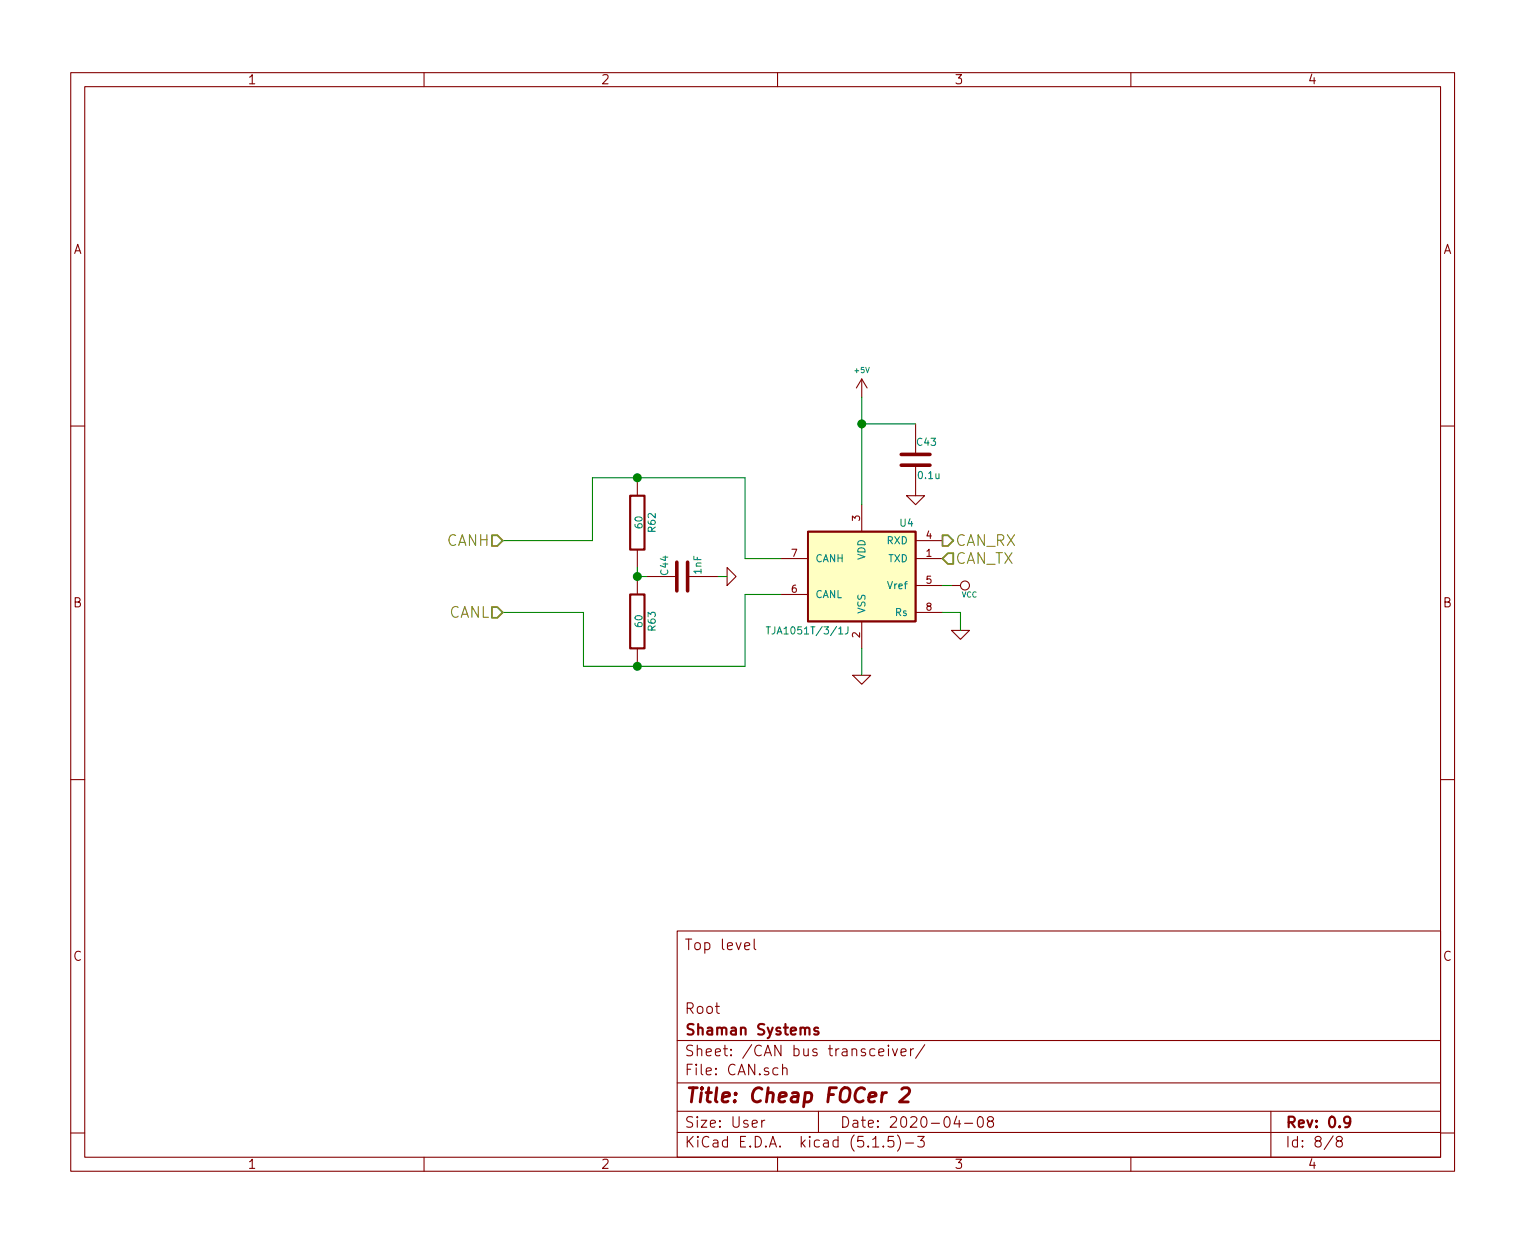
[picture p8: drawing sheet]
EESchema Schematic File Version 4
EELAYER 30 0
EELAYER END
$Descr User 8496 6906
encoding utf-8
Sheet 8 8
Title "Cheap FOCer 2"
Date "2020-04-08"
Rev "0.9"
Comp "Shaman Systems"
Comment1 "Root"
Comment2 ""
Comment3 ""
Comment4 "Top level"
$EndDescr
$Comp
L BLDC_4-rescue:MCP2551-I_SN-RESCUE-BLDC_4 U4
U 1 1
P 4800 3200
F 0 "U4" H 4550 3500 40  0000 C CNN
F 1 "TJA1051T/3/1J" H 5100 2900 40  0000 C CNN
F 2 "Package_SO:SOIC-8_3.9x4.9mm_P1.27mm" H 4800 3200 35  0001 C CIN
F 3 "" H 4800 3200 60  0000 C CNN
	1    4800 3200
	-1   0    0    -1  
$EndComp
$Comp
L BLDC_4-rescue:GND-RESCUE-BLDC_4 #PWR069
U 1 1
P 4800 3750
F 0 "#PWR069" H 4800 3750 30  0001 C CNN
F 1 "GND" H 4800 3680 30  0001 C CNN
F 2 "" H 4800 3750 60  0000 C CNN
F 3 "" H 4800 3750 60  0000 C CNN
	1    4800 3750
	1    0    0    -1  
$EndComp
Text HLabel 5250 3000 2    60   Output ~ 0
CAN_RX
Text HLabel 5250 3100 2    60   Input ~ 0
CAN_TX
$Comp
L BLDC_4-rescue:R-RESCUE-BLDC_4 R62
U 1 1
P 3550 2900
F 0 "R62" V 3630 2900 40  0000 C CNN
F 1 "60" V 3557 2901 40  0000 C CNN
F 2 "Resistor_SMD:R_0603_1608Metric" V 3480 2900 30  0001 C CNN
F 3 "" H 3550 2900 30  0000 C CNN
	1    3550 2900
	1    0    0    -1  
$EndComp
Text HLabel 2800 3000 0    60   Input ~ 0
CANH
Text HLabel 2800 3400 0    60   Input ~ 0
CANL
Wire Wire Line
	4150 3300 4350 3300
Wire Wire Line
	4350 3100 4150 3100
Wire Wire Line
	5350 3500 5350 3400
Wire Wire Line
	5350 3400 5250 3400
$Comp
L BLDC_4-rescue:GND-RESCUE-BLDC_4 #PWR068
U 1 1
P 5350 3500
F 0 "#PWR068" H 5350 3500 30  0001 C CNN
F 1 "GND" H 5350 3430 30  0001 C CNN
F 2 "" H 5350 3500 60  0000 C CNN
F 3 "" H 5350 3500 60  0000 C CNN
	1    5350 3500
	1    0    0    -1  
$EndComp
Wire Wire Line
	5100 2350 4800 2350
Connection ~ 4800 2350
Wire Wire Line
	4800 2350 4800 2800
$Comp
L BLDC_4-rescue:GND-RESCUE-BLDC_4 #PWR065
U 1 1
P 5100 2750
F 0 "#PWR065" H 5100 2750 30  0001 C CNN
F 1 "GND" H 5100 2680 30  0001 C CNN
F 2 "" H 5100 2750 60  0000 C CNN
F 3 "" H 5100 2750 60  0000 C CNN
	1    5100 2750
	1    0    0    -1  
$EndComp
$Comp
L BLDC_4-rescue:C-RESCUE-BLDC_4 C43
U 1 1
P 5100 2550
F 0 "C43" H 5100 2650 40  0000 L CNN
F 1 "0.1u" H 5106 2465 40  0000 L CNN
F 2 "Capacitor_SMD:C_0603_1608Metric" H 5138 2400 30  0001 C CNN
F 3 "" H 5100 2550 60  0000 C CNN
	1    5100 2550
	1    0    0    -1  
$EndComp
$Comp
L BLDC_4-rescue:+5V #PWR?
U 1 1
P 4800 2200
AR Path="/504F83BE/5D4DEFA9" Ref="#PWR?"  Part="1" 
AR Path="/53FFB6E1/5D4DEFA9" Ref="#PWR064"  Part="1" 
F 0 "#PWR064" H 4800 2290 20  0001 C CNN
F 1 "+5V" H 4800 2350 30  0000 C CNN
F 2 "" H 4800 2200 60  0001 C CNN
F 3 "" H 4800 2200 60  0001 C CNN
	1    4800 2200
	1    0    0    -1  
$EndComp
Wire Wire Line
	4800 2200 4800 2350
$Comp
L BLDC_4-rescue:R-RESCUE-BLDC_4 R63
U 1 1
P 3550 3450
F 0 "R63" V 3630 3450 40  0000 C CNN
F 1 "60" V 3557 3451 40  0000 C CNN
F 2 "Resistor_SMD:R_0603_1608Metric" V 3480 3450 30  0001 C CNN
F 3 "" H 3550 3450 30  0000 C CNN
	1    3550 3450
	1    0    0    -1  
$EndComp
Wire Wire Line
	4150 3100 4150 2650
Wire Wire Line
	4150 2650 3550 2650
Wire Wire Line
	4150 3700 3550 3700
Wire Wire Line
	4150 3300 4150 3700
$Comp
L BLDC_4-rescue:C-RESCUE-BLDC_4 C44
U 1 1
P 3800 3200
F 0 "C44" H 3800 3300 40  0000 L CNN
F 1 "1nF" H 3806 3115 40  0000 L CNN
F 2 "Capacitor_SMD:C_0603_1608Metric" H 3838 3050 30  0001 C CNN
F 3 "" H 3800 3200 60  0000 C CNN
	1    3800 3200
	0    -1   -1   0   
$EndComp
$Comp
L BLDC_4-rescue:GND-RESCUE-BLDC_4 #PWR066
U 1 1
P 4050 3200
F 0 "#PWR066" H 4050 3200 30  0001 C CNN
F 1 "GND" H 4050 3130 30  0001 C CNN
F 2 "" H 4050 3200 60  0000 C CNN
F 3 "" H 4050 3200 60  0000 C CNN
	1    4050 3200
	0    -1   -1   0   
$EndComp
Wire Wire Line
	4050 3200 4000 3200
Wire Wire Line
	3600 3200 3550 3200
Wire Wire Line
	3550 3150 3550 3200
Connection ~ 3550 3200
Wire Wire Line
	3300 3000 3300 2650
Wire Wire Line
	3300 2650 3550 2650
Connection ~ 3550 2650
Wire Wire Line
	3250 3400 3250 3700
Wire Wire Line
	3250 3700 3550 3700
Connection ~ 3550 3700
Wire Wire Line
	2800 3000 3300 3000
Wire Wire Line
	2800 3400 3250 3400
$Comp
L BLDC_4-rescue:VCC #PWR?
U 1 1
P 5300 3250
AR Path="/53FFB3E2/5DB449BE" Ref="#PWR?"  Part="1" 
AR Path="/53FFB6E1/5DB449BE" Ref="#PWR067"  Part="1" 
F 0 "#PWR067" H 5300 3350 30  0001 C CNN
F 1 "VCC" V 5350 3350 30  0000 C CNN
F 2 "" H 5300 3250 60  0000 C CNN
F 3 "" H 5300 3250 60  0000 C CNN
	1    5300 3250
	0    1    1    0   
$EndComp
Wire Wire Line
	5300 3250 5250 3250
Wire Wire Line
	4800 3600 4800 3750
$EndSCHEMATC
